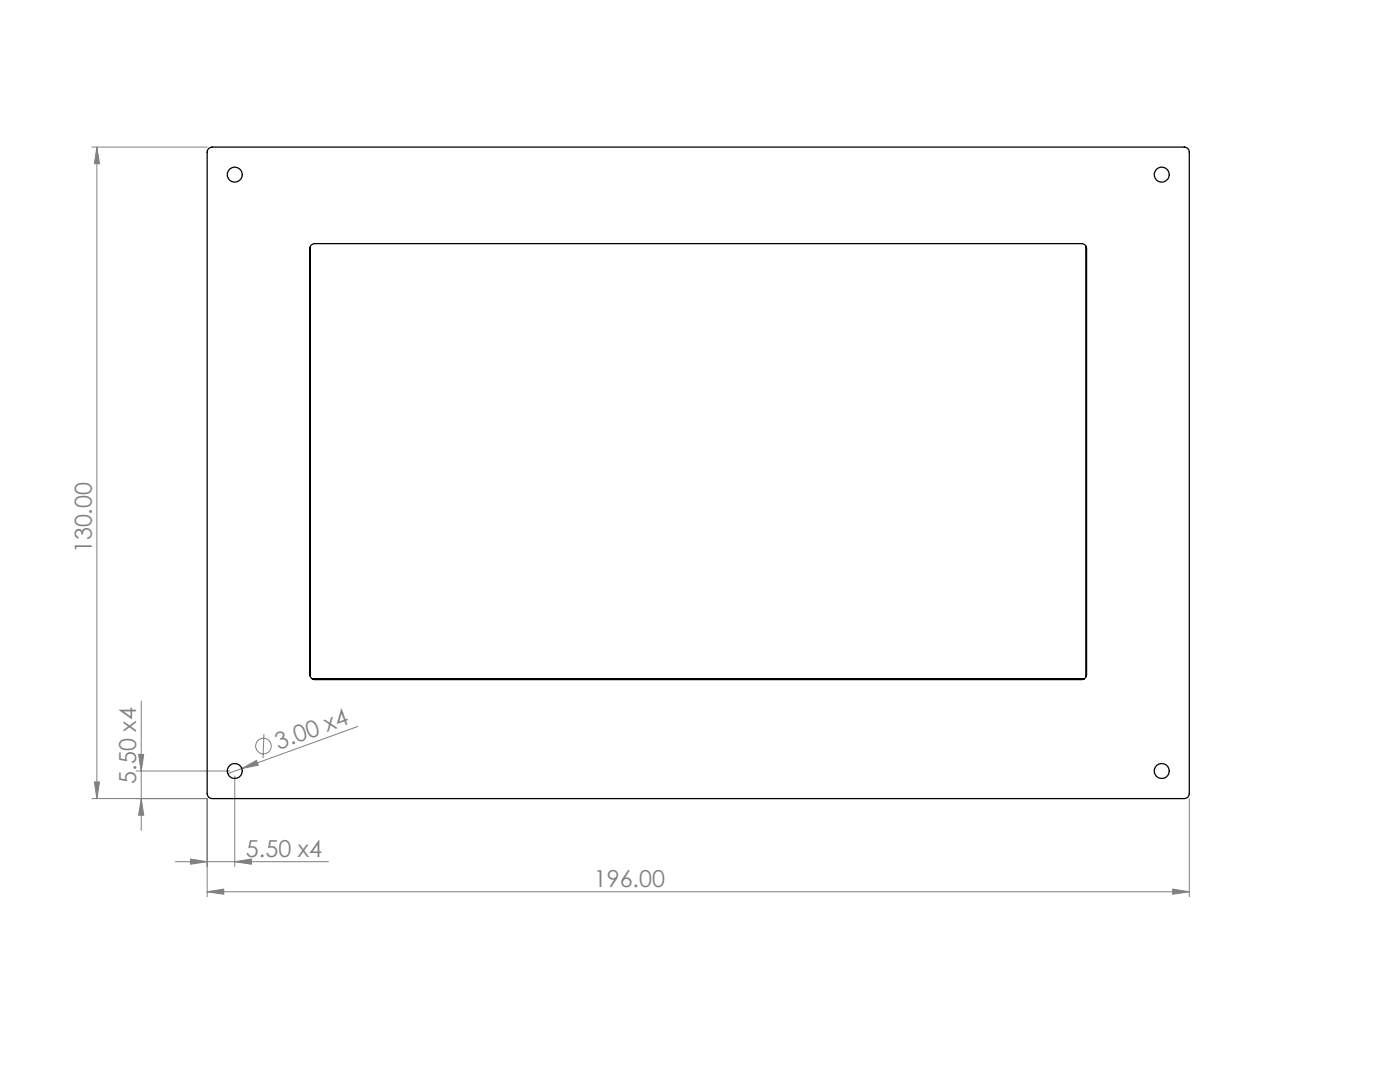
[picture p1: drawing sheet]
<svg xmlns="http://www.w3.org/2000/svg" width="279mm" height="216mm" viewBox="0 0 279 216" stroke-linecap="round" stroke-linejoin="round" font-family="sans-serif">
<g fill="none" stroke="#808080" stroke-width=".2">
<path d="M18.3 29.4h23M19.3 29.4v129.9M19.3 29.4l.6 3.3h-1.1zM28.2 139.9v25.8M18.3 159.3h23v19.6M18.8 156h1.1l-.6 3.3zM27.2 153.8h18.7M27.7 150.5h1l-.5 3.3zM28.2 159.3l.5 3.4h-1zM46.8 154.8v18.1M48.3 153.4l2.9-1.7 .3 1zM52.7 146.5l-.2 4.8"/>
<path d="M71.4 145l-26 9.4M237.3 159.3v19.6M35 171.9h30.5M38 171.4l3.3 .5-3.3 .5zM41.3 177.9l3.4-.5v1zM41.3 177.9h196M46.8 171.9l3.4-.5v1zM234 177.4l3.3 .5-3.3 .5z"/>
<circle cx="52.6" cy="148.9" r="1.56"/>
</g>
<g fill="#808080">
<path d="M48.3 153.4l2.9-1.7 .3 1z"/>
<path d="M41.3 177.9l3.4-.5v1zM234 177.4l3.3 .5-3.3 .5zM38 171.4l3.3 .5-3.3 .5zM46.8 171.9l3.4-.5v1z"/>
<path d="M28.2 159.3l.5 3.4h-1zM27.7 150.5h1l-.5 3.3z"/>
<path d="M19.3 29.4l.6 3.3h-1.1zM18.8 156h1.1l-.6 3.3z"/>
</g>
<g fill="none" stroke="#000" stroke-width=".25">
<path d="M41.6 29.6l.6-.2h194.2a.96 .96 0 0 1 .9 .9v128.1a.96 .96 0 0 1-.9 .9h-194.1a.96 .96 0 0 1-1-.9v-128.1zM61.9 49.4v85.4M62.1 48.9l.6-.3h153.2a.96 .96 0 0 1 1 1v85a1.02 1.02 0 0 1-1 1h-153a1.02 1.02 0 0 1-1.1-1v-85zM216.8 49.2v85.8M62.3 135.5h154.1"/>
<circle cx="46.9" cy="34.9" r="1.51"/>
<circle cx="231.9" cy="34.9" r="1.51"/>
<circle cx="46.9" cy="153.8" r="1.51"/>
<circle cx="231.9" cy="153.8" r="1.51"/>
</g>
<g font-size="4.7" fill="#808080">
<text x="18.4" y="110.4" transform="rotate(-90 18.4 110.4)">130.00</text>
<text x="55.6" y="149.6" transform="rotate(-20 55.6 149.6)">3.00 x4</text>
<text x="27.2" y="156.4" transform="rotate(-90 27.2 156.4)">5.50 x4</text>
<text x="49.1" y="170.9">5.50 x4</text>
<text x="118.5" y="176.9">196.00</text>
</g>
</svg>
